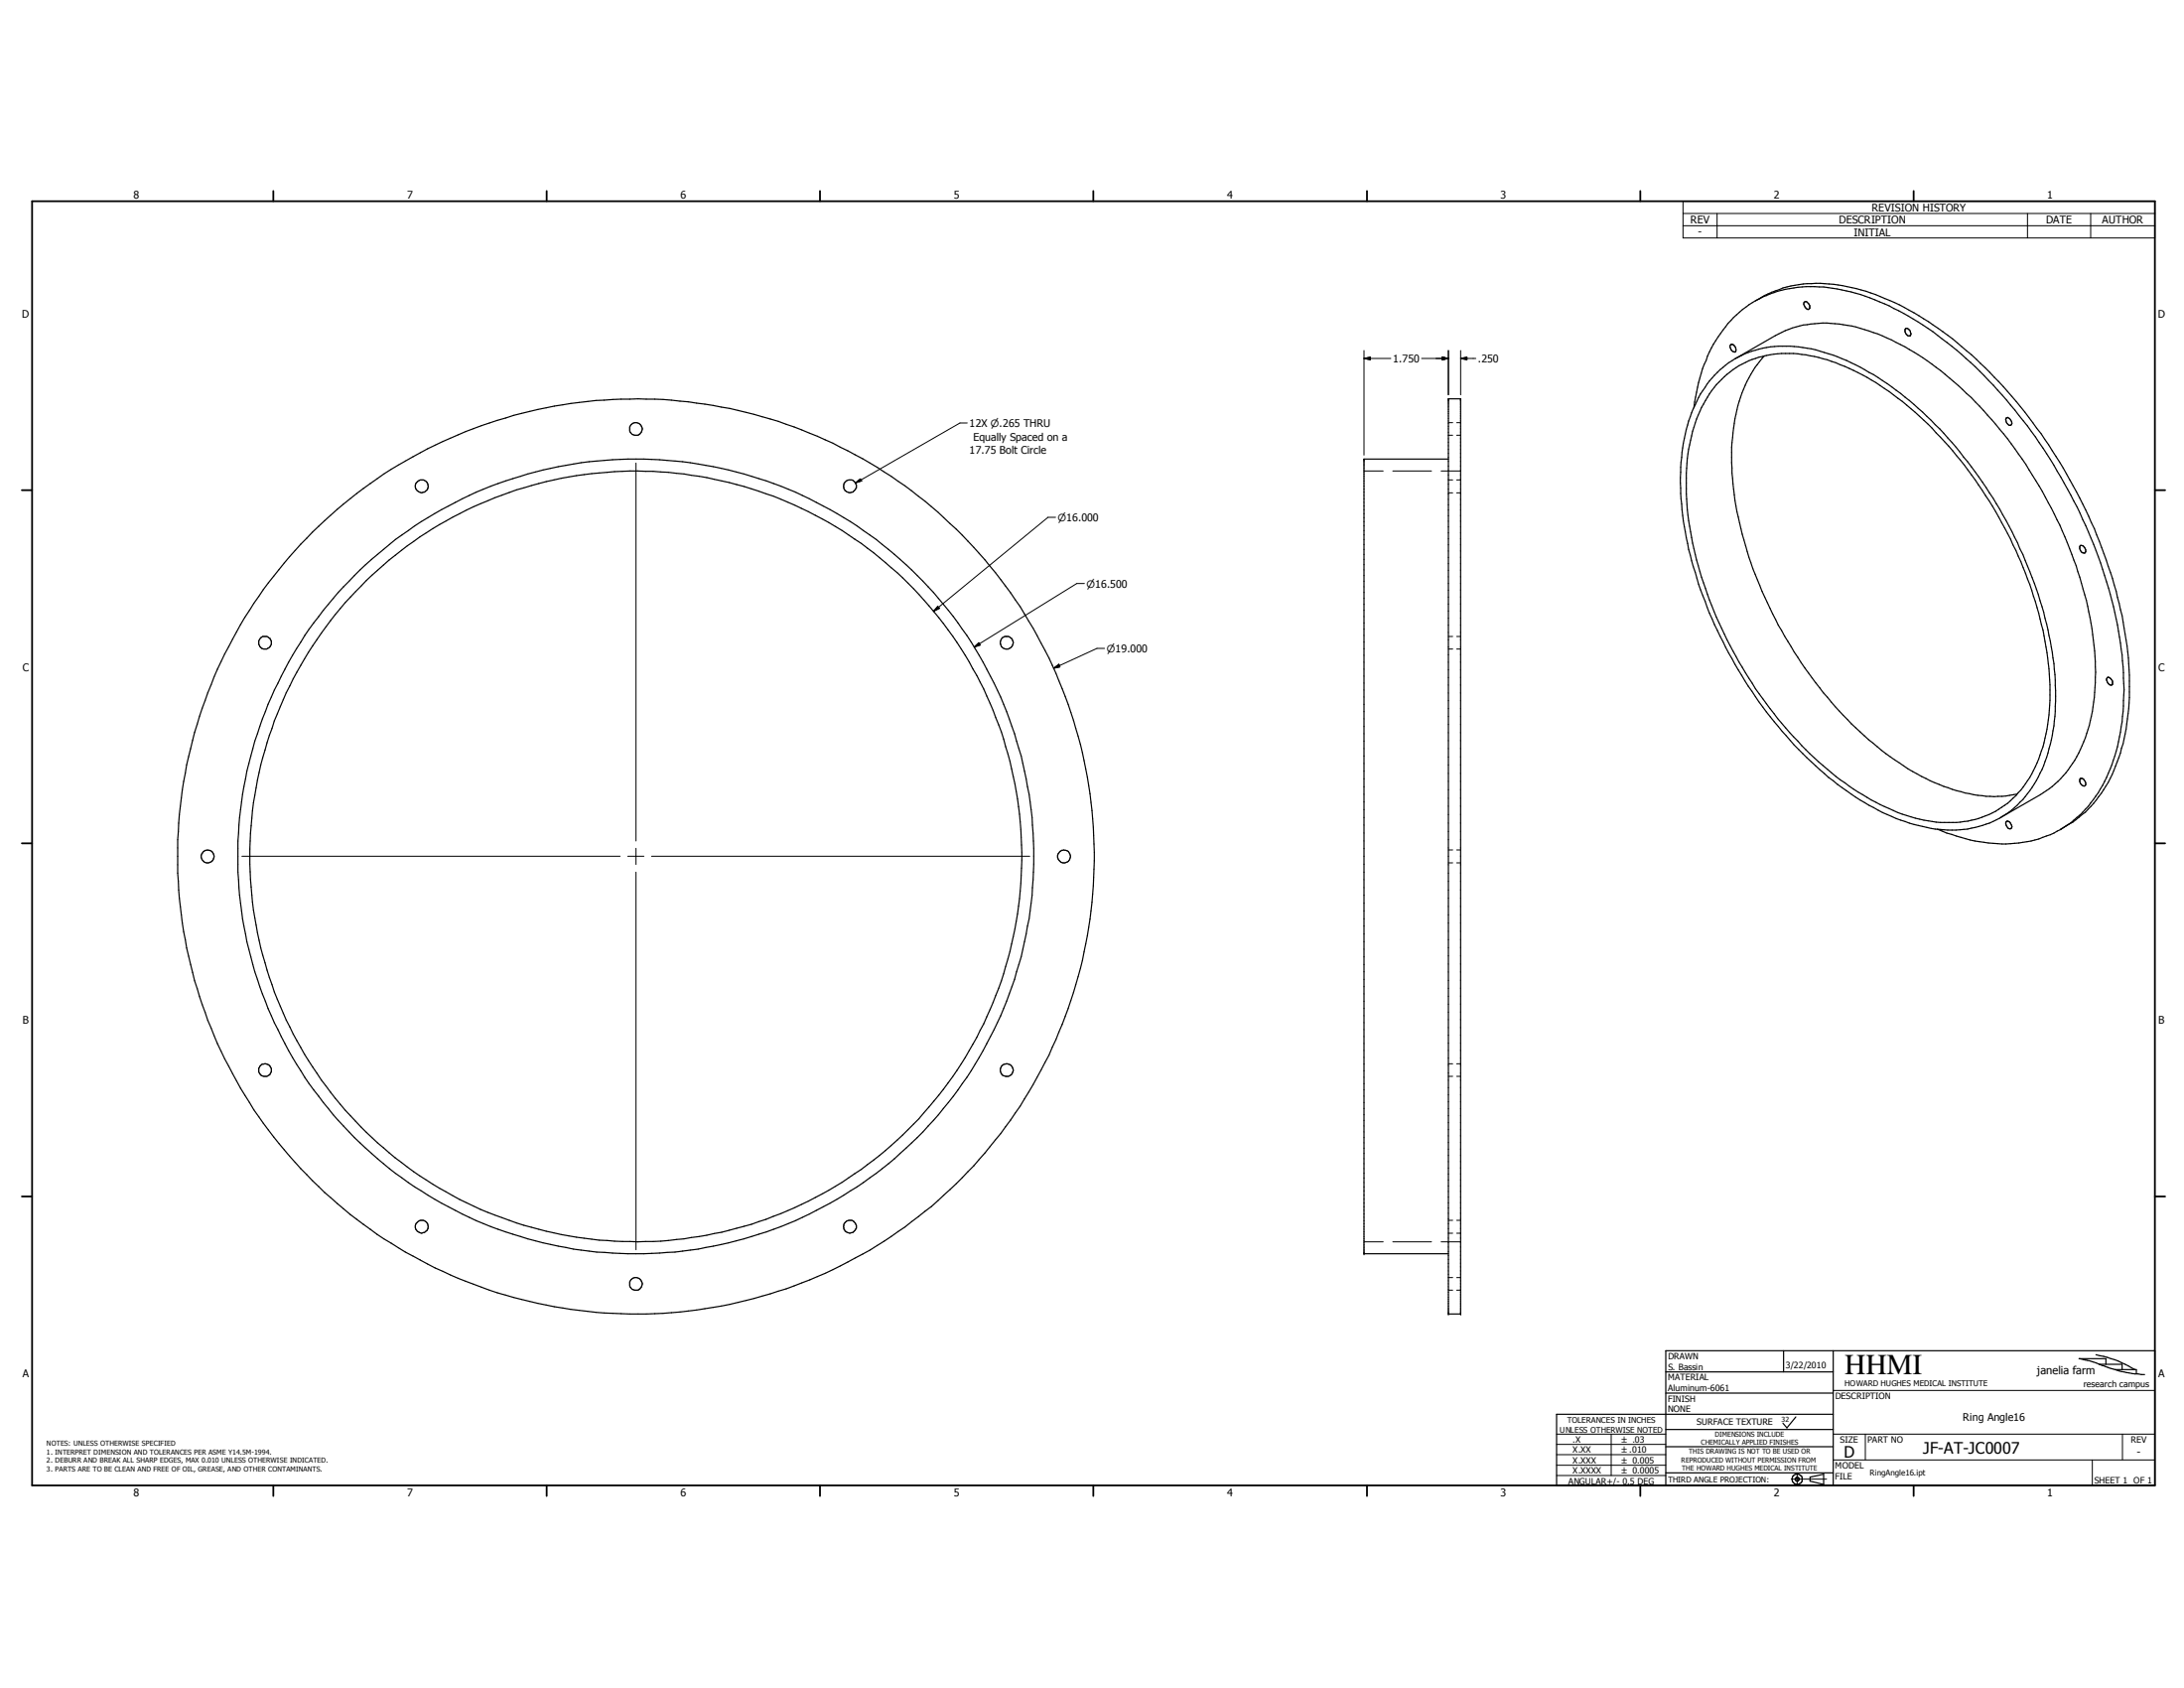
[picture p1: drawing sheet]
<svg xmlns="http://www.w3.org/2000/svg" width="279mm" height="216mm" viewBox="0 0 279 216" stroke-linecap="round" stroke-linejoin="round" font-family="sans-serif">
<g fill="none" stroke="#000" stroke-width=".15">
<path d="M224.6 38.5a14.2 14.2 0 0 1 9.4-2.2 26.8 26.8 0 0 1 12.1 4.5 44.3 44.3 0 0 1 6.7 5.1 63.2 63.2 0 0 1 11.1 14l1.7 3a55.6 55.6 0 0 1 6.8 23.5 30.2 30.2 0 0 1-.2 4.9 21.7 21.7 0 0 1-3.4 10.2 13.1 13.1 0 0 1-5.2 4.6M230.9 38.6h.2a.88 .88 0 0 1 .4 .9 .38 .38 0 0 1-.6-.3l-.1-.5zM174.5 58.7h.1M174.5 58.7h10.8M174.5 58.7v101.7M185.3 51.1h.1M186.9 51.1h.1M216.7 52.1a20.5 20.5 0 0 1 3.1-9 14.5 14.5 0 0 1 4.8-4.7 15.7 15.7 0 0 1 10.4-1.4 31.5 31.5 0 0 1 14.1 6.8 60 60 0 0 1 14.6 17.2 61.3 61.3 0 0 1 7.2 18.9 44 44 0 0 1 .6 12.4 21 21 0 0 1-4.3 10.8 14.3 14.3 0 0 1-12.8 4.7 21.8 21.8 0 0 1-6.6-1.8M219.3 48a12.3 12.3 0 0 1 10.8-3.6 24.9 24.9 0 0 1 10.7 4.3 47 47 0 0 1 11.4 11 55.4 55.4 0 0 1 9.8 20.9 34.4 34.4 0 0 1 .6 13.5 16.9 16.9 0 0 1-3.8 8.2 12.1 12.1 0 0 1-10.6 3.8 15.8 15.8 0 0 1-4.5-1 32.2 32.2 0 0 1-10.9-6.6 55.4 55.4 0 0 1-13.1-17.9 46.6 46.6 0 0 1-4.7-19.5 22.3 22.3 0 0 1 1.9-9.3 15.5 15.5 0 0 1 2.4-3.8zM219.6 49.2a11.9 11.9 0 0 1 10.9-3.9 23.2 23.2 0 0 1 10.6 4.4 44.9 44.9 0 0 1 10.2 9.8 56.4 56.4 0 0 1 7.5 13.1 58.7 58.7 0 0 1 2.6 8l.5 2.9a27.1 27.1 0 0 1-1.1 13.6 13.9 13.9 0 0 1-4 5.6 11.9 11.9 0 0 1-4.6 2.2l-.4 .1a17.9 17.9 0 0 1-10.7-1.8 33.7 33.7 0 0 1-6.2-3.9 53.6 53.6 0 0 1-15.3-20.3 54.3 54.3 0 0 1-3.6-12.4 28.7 28.7 0 0 1 .4-10.8 16.2 16.2 0 0 1 3.2-6.6zM221.4 44.2a.37 .37 0 0 1 .6 .1l.1 .3-.1 .4a.44 .44 0 0 1-.6-.4l-.1-.2zM222 45.8l5.1-2.9a13.9 13.9 0 0 1 10.3-1.1 30.3 30.3 0 0 1 10.9 5.6 55.4 55.4 0 0 1 18.8 30.2 33.9 33.9 0 0 1 .3 14.6 14.4 14.4 0 0 1-6.4 9.4l-5.1 3"/>
<path d="M225.7 45.5a16.9 16.9 0 0 0-4 9.9 38.7 38.7 0 0 0 2.3 16.6 59 59 0 0 0 5.5 11.4 51.6 51.6 0 0 0 7.4 9.2l2.2 2a30.8 30.8 0 0 0 11.2 6.5 14.9 14.9 0 0 0 7.8 .5M243.8 42a.68 .68 0 0 1 .6 .9l-.1 .1a.61 .61 0 0 1-.5-.4 .61 .61 0 0 1 0-.6zM256.6 53.5l.2-.1a.59 .59 0 0 1 .5 .4 .59 .59 0 0 1-.1 .6 .73 .73 0 0 1-.6-.9zM40 68.1a58.8 58.8 0 0 1 68.5-10.4 58.5 58.5 0 0 1 10.7 96.6 59.5 59.5 0 0 1-26.9 12.7 58.7 58.7 0 0 1-69.6-55.3 59.3 59.3 0 0 1 1.2-13.9 59.2 59.2 0 0 1 16.1-29.7zM45.3 73.6a47.4 47.4 0 0 1 6.1-5.2 50.9 50.9 0 0 1 59-.6 50.9 50.9 0 0 1 19.9 55.6 51 51 0 0 1-54.9 36.6 51 51 0 0 1-45-48.5v-3.9a51 51 0 0 1 11-29.5l1.9-2.3zM46.9 74.3a49.5 49.5 0 0 1 16.4-10.6 49.3 49.3 0 0 1 55.8 14.1 49.3 49.3 0 0 1 4.4 57.5 49.4 49.4 0 0 1-58.8 20.7 49.4 49.4 0 0 1-32.3-53.3 49.7 49.7 0 0 1 14.5-28.4zM266.1 69.8a.65 .65 0 0 1 .6 .9 .67 .67 0 0 1-.6-.9zM266.1 99.6a.58 .58 0 0 1 .6 .3 .58 .58 0 0 1 0 .6 .65 .65 0 0 1-.6-.9zM269.5 86.7l.2-.1 .5 .4 .1 .5-.2 .1a.7 .7 0 0 1-.6-.9zM256.7 105.1a.62 .62 0 0 1 .6 .7v.1a.49 .49 0 0 1-.5 0 .49 .49 0 0 1-.2-.5zM174.5 160.4h.1M174.5 160.4h10.8"/>
<path d="M185.3 168.1h.1M185.3 168.1h1.6M185.3 168.1v-117.1h1.6v117.1M186.9 168.1h.1M213.1 178.2h21.4M213.1 175.5h21.4M228.2 172.8v2.7M234.5 172.8v17.2M268.1 173.3a14.2 14.2 0 0 1 5 1.9M268.6 174.5a8.9 8.9 0 0 0-2.6-.7h3.4v.7M268.6 174.5h2.9v.7M268.6 174.5a18 18 0 0 0 5.8 1.3"/>
<path d="M270.6 175.2h2.7v.5M213.1 182.8h21.4M213.1 188.4h21.4M213.1 185h21.4M229.7 181.2l-1.1 1.4-.5-.6M229.8 189l.2-.1 .2 .2-.2 .3h-.2l-.1-.1v-.1zM231.6 188.9l1.7-.3v1.3l-1.7-.5zM234.5 180.9h-35.4v9.1h76.6v-17.2h-62.6v17.2"/>
<circle cx="81.3" cy="54.9" r=".82"/>
<circle cx="53.9" cy="62.2" r=".83"/>
<circle cx="108.7" cy="62.2" r=".81"/>
<circle cx="33.9" cy="82.2" r=".82"/>
<circle cx="128.8" cy="82.2" r=".84"/>
<circle cx="26.6" cy="109.5" r=".83"/>
<circle cx="136.1" cy="109.6" r=".83"/>
<circle cx="33.9" cy="136.9" r=".82"/>
<circle cx="128.8" cy="136.9" r=".83"/>
<circle cx="53.9" cy="156.9" r=".83"/>
<circle cx="108.7" cy="156.9" r=".83"/>
<circle cx="81.3" cy="164.2" r=".82"/>
<circle cx="229.9" cy="189.2" r=".67"/>
</g>
<g fill="none" stroke="#000" stroke-width=".13">
<path d="M215.3 25.7h60.4v4.7h-60.4zM215.3 27.3h60.4M215.3 28.9h60.4M219.7 27.3v3.1M259.4 27.3v3.1M267.5 27.3v3.1M81.4 59.2v48.4M123.7 54.1h-.9l-13.4 7.7M174.5 45.8l.8-.1v.3zM174.5 45.8h3.4M174.5 44.8v13.4M181.9 45.8h3.4"/>
<path d="M184.5 45.7l.8 .1-.8 .2zM185.3 55.7h.5M185.3 54.1h.5M185.3 44.8v5.7M186.4 55.7h.5M186.4 54.1h.5M186.9 45.8l.8-.1v.3zM186.9 45.8h1.9M186.9 44.8v5.7M109.4 61.8l.7-.5 .1 .2zM120 77.6l.2 .2-.8 .4zM135 66.2h-.9l-14.7 12"/>
<path d="M138.7 74.6h-.9l-13.2 8.2M174.5 60.2h2.5M178.2 60.2h4.9M184.4 60.2h2.5M185.3 63h.5M185.3 61.4h.5M186.4 63h.5M186.4 61.4h.5M124.6 82.8l.6-.6 .2 .3zM134.8 85.5l.7-.5 .1 .3zM141.3 82.9h-1l-5.5 2.6M185.3 83h.5"/>
<path d="M185.3 81.4h.5M186.4 83h.5M186.4 81.4h.5M30.9 109.5h48.4M80.3 109.5h2.1M81.4 108.5v2.1M81.4 111.5v48.4M83.4 109.5h48.3M185.3 110.4h.5M185.3 108.7h.5M186.4 110.4h.5M186.4 108.7h.5"/>
<path d="M185.3 137.7h.5M185.3 136.1h.5M186.4 137.7h.5M186.4 136.1h.5M174.5 158.8h2.5M178.2 158.8h4.9M184.4 158.8h2.5M185.3 157.7h.5M185.3 156.1h.5M186.4 157.7h.5M186.4 156.1h.5M185.3 165h.5"/>
<path d="M185.3 163.4h.5M186.4 165h.5M186.4 163.4h.5M234.5 177.8h41.2M199.1 188.7h14M199.1 187.4h14M199.1 186.1h14M199.1 184.7h14M199.1 183.4h14M206.1 183.4v5.3M229.2 189.2h4.5M229.9 188.5v1.4"/>
<path d="M234.5 183.4h41.2M234.5 186.7h41.2M238.6 183.4v3.3M267.7 186.7v3.3M271.5 183.4v3.3"/>
</g>
<g fill="none" stroke="#000" stroke-width=".23">
<path d="M4.1 25.7h271.6v164.3h-271.6zM35 24.4v1.3M69.9 24.4v1.3M104.9 24.4v1.3M139.9 24.4v1.3M174.9 24.4v1.3M209.8 24.4v1.3M244.8 24.4v1.3M2.8 62.7h1.3M275.7 62.7h1.3M2.8 107.9h1.3M275.7 107.9h1.3"/>
<path d="M2.8 153h1.3M275.7 153h1.3M35 190v1.3M69.9 190v1.3M104.9 190v1.3M139.9 190v1.3M174.9 190v1.3M209.8 190v1.3M244.8 190v1.3"/>
</g>
<path d="M174.5 45.8l.8-.1v.3zM184.5 45.7l.8 .1-.8 .2zM186.9 45.8l.8-.1v.3zM109.4 61.8l.7-.5 .1 .2zM120 77.6l.2 .2-.8 .4zM124.6 82.8l.6-.6 .2 .3zM134.8 85.5l.7-.5 .1 .3z" fill="#000"/>
<text font-size="3.7" x="236" y="175.8">HHMI</text>
<g font-size="2">
<text x="246" y="186">JF-AT-JC0007</text>
<text x="235.9" y="186.4">D</text>
</g>
<text font-size="1.4" x="260.6" y="175.7">janelia farm</text>
<g font-size="1.3">
<text x="17.1" y="25.4">8</text>
<text x="52.1" y="25.4">7</text>
<text x="87.1" y="25.4">6</text>
<text x="122" y="25.4">5</text>
<text x="157" y="25.4">4</text>
<text x="192" y="25.4">3</text>
<text x="216.3" y="28.6">REV</text>
<text x="226.9" y="25.4">2</text>
<text x="235.3" y="28.6">DESCRIPTION</text>
<text x="239.5" y="27.1">REVISION HISTORY</text>
<text x="261.8" y="28.6">DATE</text>
<text x="261.9" y="25.4">1</text>
<text x="268.9" y="28.6">AUTHOR</text>
<text x="217.3" y="30.1">-</text>
<text x="237.2" y="30.2">INITIAL</text>
<text x="2.8" y="40.6">D</text>
<text x="276.1" y="40.6">D</text>
<text x="178.2" y="46.4">1.750</text>
<text x="189.1" y="46.4">.250</text>
<text x="124" y="58.1">17.75 Bolt Circle</text>
<text x="124" y="54.6">12X ⌀.265 THRU</text>
<text x="124.5" y="56.3">Equally Spaced on a</text>
<text x="135.3" y="66.7">⌀16.000</text>
<text x="139" y="75.1">⌀16.500</text>
<text x="141.6" y="83.5">⌀19.000</text>
<text x="2.9" y="85.8">C</text>
<text x="276.1" y="85.8">C</text>
<text x="2.9" y="131">B</text>
<text x="276.1" y="131">B</text>
<text x="2.9" y="176.1">A</text>
<text x="276.1" y="176.1">A</text>
<text x="251.1" y="181.7">Ring Angle16</text>
<text x="17.1" y="191.3">8</text>
<text x="52.1" y="191.3">7</text>
<text x="87.1" y="191.3">6</text>
<text x="122" y="191.3">5</text>
<text x="157" y="191.3">4</text>
<text x="192" y="191.3">3</text>
<text x="226.9" y="191.3">2</text>
<text x="261.9" y="191.3">1</text>
<text x="273.4" y="186.1">-</text>
</g>
<g font-size="1.1">
<text x="213.4" y="173.8">DRAWN</text>
<text x="213.4" y="179.3">FINISH</text>
<text x="213.4" y="176.5">MATERIAL</text>
<text x="213.4" y="177.9">Aluminum-6061</text>
<text x="213.4" y="175.2">S. Bassin</text>
<text x="228.4" y="175">3/22/2010</text>
<text x="234.8" y="178.9">DESCRIPTION</text>
<text x="266.6" y="177.4">research campus</text>
<text x="201.2" y="184.5">.X</text>
<text x="201.2" y="185.8">X.XX</text>
<text x="207.5" y="184.5">± .03</text>
<text x="207.5" y="185.8">±.010</text>
<text x="213.4" y="180.6">NONE</text>
<text x="217.1" y="182.3">SURFACE TEXTURE</text>
<text x="235.4" y="184.5">SIZE</text>
<text x="238.9" y="184.5">PART NO</text>
<text x="272.6" y="184.5">REV</text>
<text x="200.7" y="189.8">ANGULAR+/- 0.5 DEG</text>
<text x="201.2" y="187.2">X.XXX</text>
<text x="201.2" y="188.5">X.XXXX</text>
<text x="207.5" y="187.2">± 0.005</text>
<text x="207.5" y="188.5">± 0.0005</text>
<text x="234.8" y="187.8">MODEL</text>
<text x="234.8" y="189.2">FILE</text>
<text x="268" y="189.7">SHEET 1 OF 1</text>
</g>
<g font-size="1">
<text x="236" y="177.2">HOWARD HUGHES MEDICAL INSTITUTE</text>
<text x="199.6" y="183.2">UNLESS OTHERWISE NOTED</text>
<text x="200.5" y="182">TOLERANCES IN INCHES</text>
<text x="213.4" y="189.6">THIRD ANGLE PROJECTION:</text>
<text x="239.2" y="188.7">RingAngle16.ipt</text>
</g>
<g font-size=".9">
<text x="6" y="184.9">NOTES: UNLESS OTHERWISE SPECIFIED</text>
<text x="216.1" y="186">THIS DRAWING IS NOT TO BE USED OR</text>
<text x="217.6" y="184.8">CHEMICALLY APPLIED FINISHES</text>
<text x="219.4" y="183.8">DIMENSIONS INCLUDE</text>
<text x="227.9" y="181.9">32</text>
<text x="6" y="186">1. INTERPRET DIMENSION AND TOLERANCES PER ASME Y14.5M-1994.</text>
<text x="6" y="187.1">2. DEBURR AND BREAK ALL SHARP EDGES, MAX 0.010 UNLESS OTHERWISE INDICATED.</text>
<text x="6" y="188.2">3. PARTS ARE TO BE CLEAN AND FREE OF OIL, GREASE, AND OTHER CONTAMINANTS.</text>
<text x="215.1" y="187.1">REPRODUCED WITHOUT PERMISSION FROM</text>
<text x="215.2" y="188.1">THE HOWARD HUGHES MEDICAL INSTITUTE</text>
</g>
</svg>
